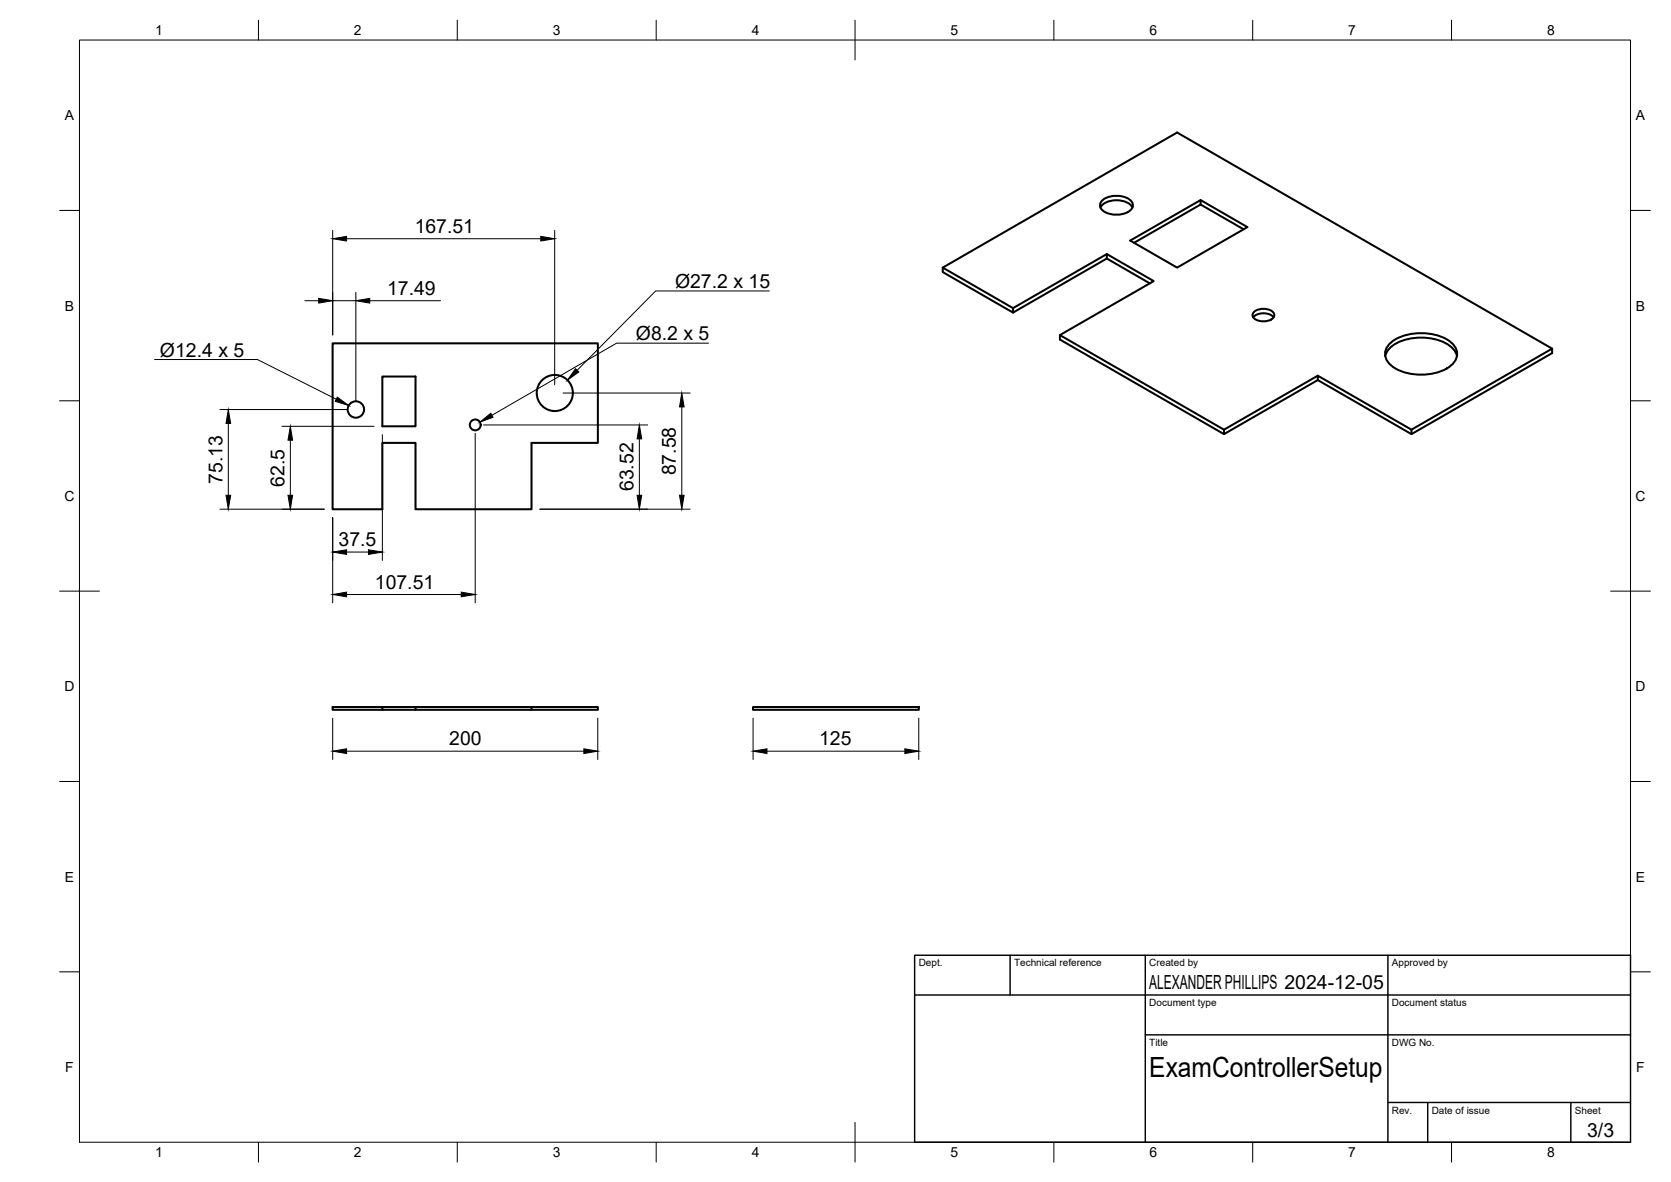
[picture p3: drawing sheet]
<svg xmlns="http://www.w3.org/2000/svg" width="420mm" height="297mm" viewBox="0 0 420 297" stroke-linecap="round" stroke-linejoin="round" font-family="sans-serif">
<!-- layer: Visible -->
<g fill="none" stroke="#000" stroke-width=".51">
<path d="M276.7 52.1a5 5 0 0 1 5.6-1.6 3.6 3.6 0 0 1 2.4 1.6M277.2 50.3a6.1 6.1 0 0 1 7 0 1.71 1.71 0 0 1-.6 3 5.8 5.8 0 0 1-6.8-.9 1.55 1.55 0 0 1 .4-2.1zM301.9 50.3l11.7 6.8-17.6 10.2-11.8-6.8 17.7-10.2v1.1M312.7 57.6l-10.8-6.2-16.7 9.6M237 67.3l17.7 10.1v1.2M278.3 65v-1.2l11.8 6.8-23.6 13.6M278.3 63.8l-23.6 13.6M289.1 71.2l-10.8-6.2-23.6 13.6-17.7-10.2v-1.1l59-34 94.3 54.3M315.1 79.7a3.7 3.7 0 0 1 5.1 0M315.3 78.4a3.7 3.7 0 0 1 5 .4 1.65 1.65 0 0 1-1.7 1.9h-1.2a2.31 2.31 0 0 1-2.5-1.5zM83.6 86.3h66.7v25h-16.7v16.7h-29.1v-16.7h-8.4v16.7h-12.5zM96.1 94.6h8.4v12.5h-8.4z"/>
<path d="M331.3 95.5l-23.5 13.6-41.3-23.8v-1.1l41.3 23.8M331.3 95.5l23.6 13.6 35.4-20.4v-1.1l-35.4 20.4M331.3 95.5v-1.1l23.6 13.6v1.1M331.3 94.4l-23.5 13.6v1.1M348.3 89.5a6.6 6.6 0 0 1 5.5-4.2 13.1 13.1 0 0 1 11.4 2.2l.9 1.3 .2 .7M349.3 86.5a12.7 12.7 0 0 1 11.4-2.4 7.6 7.6 0 0 1 5.5 3.8 3.9 3.9 0 0 1-2.5 4.7 13.9 13.9 0 0 1-13.7-.6 3.5 3.5 0 0 1-.7-5.5zM96.1 177.7h8.4M104.5 178.4v-.7h29.1v.7M133.6 177.7h16.7v.7h-66.7v-.7h12.5v.7M189.3 177.7h41.7v.7h-41.7z"/>
<circle cx="139.5" cy="98.8" r="4.5"/>
<circle cx="89.5" cy="102.9" r="2.06"/>
<circle cx="119.5" cy="106.8" r="1.37"/>
</g>
<!-- layer: BORDER -->
<g fill="none" stroke="#000" stroke-width=".25">
<path d="M20 10.1h390v276.9h-390zM65 5.1v5M115 5.1v5M165 5.1v5M215 5.1v10M265 5.1v5M315 5.1v5M365 5.1v5M15 52.9h5M410 52.9h5M15 100.7h5M410 100.7h5"/>
<path d="M15 148.6h10M405 148.6h10M15 196.4h5M410 196.4h5M15 244.2h5M410 244.2h5M65 287v5M115 287v5M165 287v5M215 282.1v9.9M265 287v5M315 287v5"/>
<path d="M365 287v5"/>
</g>
<!-- layer: TITLEBLOCK -->
<path d="M230 240.1h180v46.9h-180zM230 250h180M254 240.1v9.9M288 240.1v46.9M349 240.1v46.9M288 260.1h122M349 277.1h61M359 277.1v9.9M395 277.1v9.9" fill="none" stroke="#000" stroke-width=".36"/>
<!-- layer: FD_Dimensions -->
<g fill="none" stroke="#000" stroke-width=".25">
<path d="M83.7 57.9v26.3M87.1 60h48.9M139.5 57.9v38.8M76.6 75.6h3.5M83.7 75.6h5.8M89.5 73.5v27.3M93 75.6h17.8M141.6 98.8h31.9M55.3 102.9h32.1M57.4 106.4v18.1M70.9 107.1h23.1M73 110.6v13.9"/>
<path d="M96.1 109.2v31.6M119.5 108.9v42.6M121.6 106.8h41.3M160.8 110.3v14.2M171.4 102.3v22.2M55.3 128h26.2M83.7 130.1v21.4M87.1 138.7h5.5M135.7 128h37.8M87.1 149.4h28.9M83.7 180.5v10.4M87.1 188.8h59.7"/>
<path d="M150.3 180.5v10.4M189.4 180.5v10.4M192.8 188.8h34.7M231 180.5v10.4"/>
</g>
<g fill="#000" stroke="#000" stroke-width=".25">
<path d="M83.7 60l3.4-.6v1.2zM136 59.4l3.5 .6-3.5 .6zM80.1 75l3.6 .6-3.6 .6zM89.5 75.6l3.5-.6v1.2zM57.4 102.9l.6 3.5h-1.2zM73 107.1l.6 3.5h-1.2zM160.8 106.8l.6 3.5h-1.2zM171.4 98.8l.6 3.5h-1.1zM56.8 124.5h1.2l-.6 3.5zM72.4 124.5h1.2l-.6 3.5zM83.7 138.7l3.4-.5v1.1zM92.6 138.2l3.5 .5-3.5 .6z"/>
<path d="M160.2 124.5h1.2l-.6 3.5zM170.9 124.5h1.1l-.6 3.5zM83.7 149.4l3.4-.6v1.2zM116 148.8l3.5 .6-3.5 .6zM83.7 188.8l3.4-.6v1.2zM146.8 188.2l3.5 .6-3.5 .6zM189.4 188.8l3.4-.6v1.2zM227.5 188.2l3.5 .6-3.5 .6z"/>
</g>
<!-- layer: Hole Notes -->
<path d="M84.8 99.8l2.9 2.1-3.4-1.1zM144.7 92.7l.8 .8-2.8 2.1zM120.6 106.1l2.8-2.2 .6 1z" fill="#000" stroke="#000" stroke-width=".25"/>
<path d="M193.4 73.1h-28.5l-19.8 20M38.9 90.3h25.8l19.8 10M178.2 86.2h-23.2l-31.3 18.2" fill="none" stroke="#000" stroke-width=".25"/>
<text font-size="7" x="289" y="270.6">ExamControllerSetup</text>
<g font-size="4.9">
<text x="104.3" y="58.5">167.51</text>
<text x="97.3" y="74.1">17.49</text>
<text x="169.7" y="72.4">Ø27.2 x 15</text>
<text x="40.2" y="89.6">Ø12.4 x 5</text>
<text x="159.9" y="85.5">Ø8.2 x 5</text>
<text x="170" y="119.5" transform="rotate(-90 170 119.5)">87.58</text>
<text x="55.9" y="121.6" transform="rotate(-90 55.9 121.6)">75.13</text>
<text x="71.5" y="122.3" transform="rotate(-90 71.5 122.3)">62.5</text>
<text x="159.3" y="123.5" transform="rotate(-90 159.3 123.5)">63.52</text>
<text x="85.1" y="137.3">37.5</text>
<text x="94.3" y="147.9">107.51</text>
<text x="112.9" y="187.3">200</text>
<text x="206" y="187.3">125</text>
<text x="289" y="248.5">ALEXANDER PHILLIPS 2024-12-05</text>
<text x="399.1" y="285.7">3/3</text>
</g>
<g font-size="3.5">
<text x="39" y="8.8">1</text>
<text x="89" y="8.8">2</text>
<text x="139" y="8.8">3</text>
<text x="189" y="8.8">4</text>
<text x="239" y="8.8">5</text>
<text x="289" y="8.8">6</text>
<text x="339" y="8.8">7</text>
<text x="389" y="8.8">8</text>
<text x="16.3" y="30.2">A</text>
<text x="411.3" y="30.2">A</text>
<text x="16.3" y="78">B</text>
<text x="411.3" y="78">B</text>
<text x="16.2" y="125.9">C</text>
<text x="411.2" y="125.9">C</text>
<text x="16.2" y="173.7">D</text>
<text x="411.2" y="173.7">D</text>
<text x="16.3" y="221.6">E</text>
<text x="411.3" y="221.6">E</text>
<text x="16.4" y="269.4">F</text>
<text x="411.4" y="269.4">F</text>
<text x="39" y="290.8">1</text>
<text x="89" y="290.8">2</text>
<text x="139" y="290.8">3</text>
<text x="189" y="290.8">4</text>
<text x="239" y="290.8">5</text>
<text x="289" y="290.8">6</text>
<text x="339" y="290.8">7</text>
<text x="389" y="290.8">8</text>
</g>
<g font-size="2.5">
<text x="231" y="242.9">Dept.</text>
<text x="255" y="242.9">Technical reference</text>
<text x="289" y="242.9">Created by</text>
<text x="350" y="242.9">Approved by</text>
<text x="289" y="252.8">Document type</text>
<text x="350" y="252.8">Document status</text>
<text x="289" y="262.9">Title</text>
<text x="350" y="262.9">DWG No.</text>
<text x="350" y="279.9">Rev.</text>
<text x="360" y="279.9">Date of issue</text>
<text x="396" y="279.9">Sheet</text>
</g>
</svg>
